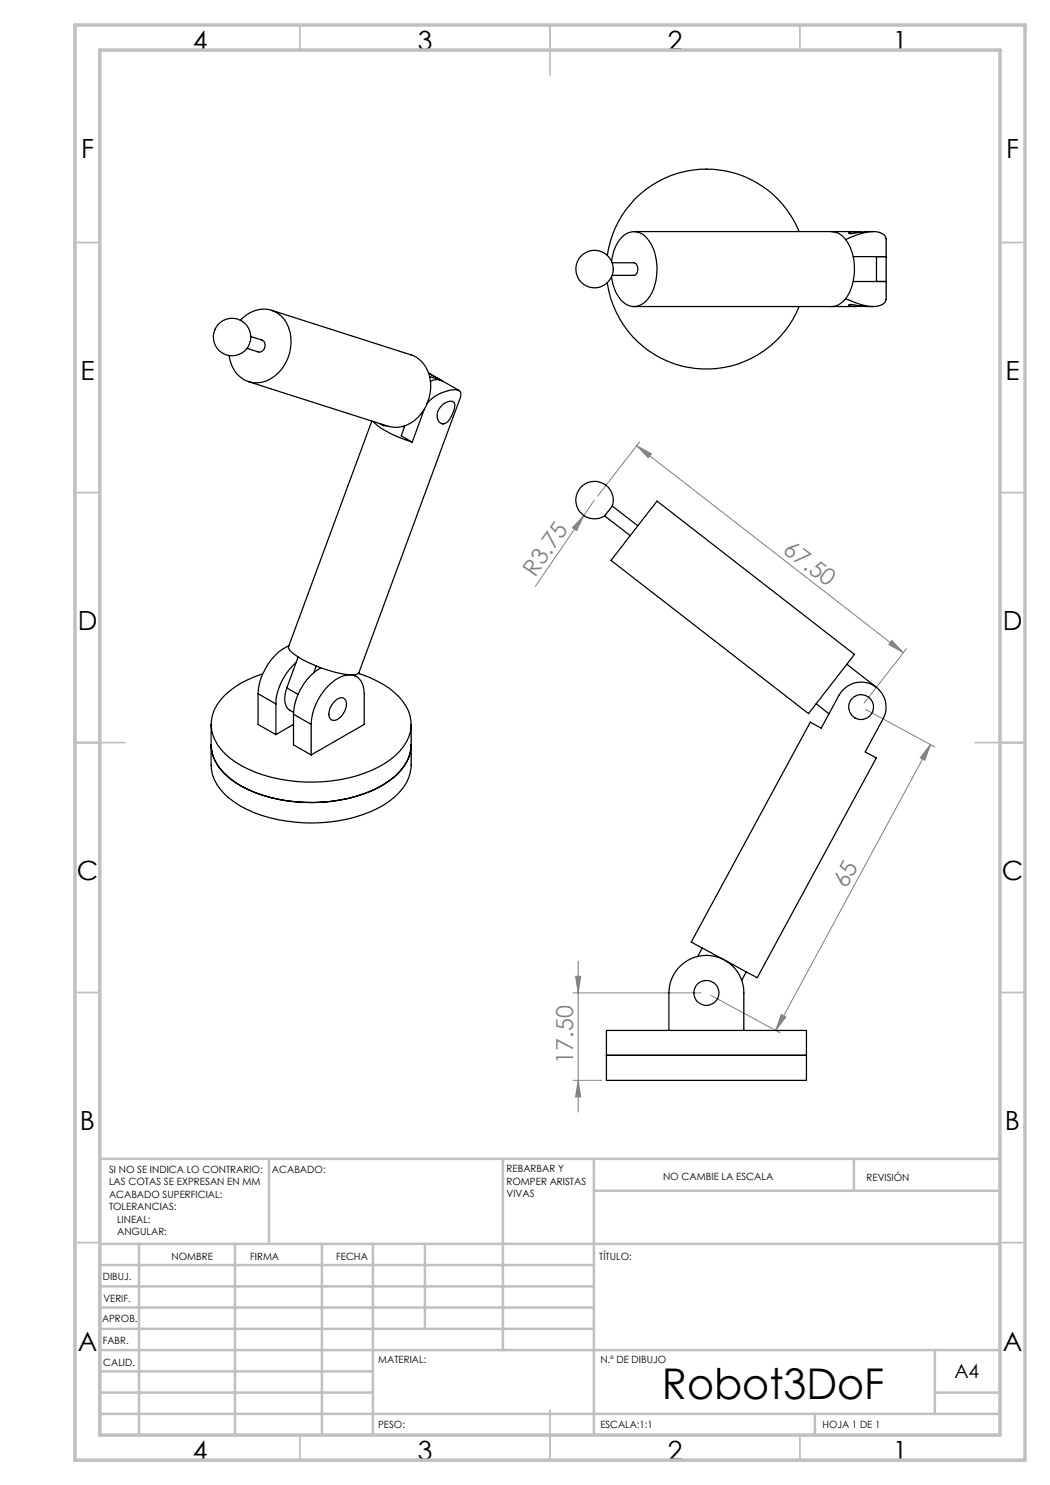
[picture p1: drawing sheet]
<svg xmlns="http://www.w3.org/2000/svg" width="210mm" height="297mm" viewBox="0 0 210 297" stroke-linecap="round" stroke-linejoin="round" font-family="sans-serif">
<g fill="none" stroke="#808080" stroke-width=".2">
<path d="M127.4 89.1l2.9 1.7-.7 .7zM127.4 89.1l53.3 41.4M128 88.3l-8.5 10.9M116.8 103.1l-1.5 3-.8-.6zM116.8 103.1l-9.7 14.2M118.9 100l-2.1 3.1M178.4 128.1l2.3 2.4-2.9-1.6zM181.3 129.7l-8.5 10.9M173.1 141.9l13.9 7.5M186.1 148.9l-1.1 3.1-1-.4zM186.1 148.9l-30.9 57.2M114.6 198.6h25.7"/>
<path d="M115.1 195.3h1l-.5 3.3zM115.6 192.2v30.2M142.2 199.1l13.8 7.4M114.6 216.1h5.7M115.6 216.1l.5 3.3h-1zM156.2 202.9l1 .5-2 2.7z"/>
</g>
<g fill="none" stroke="#c0c0c0" stroke-width=".35">
<path d="M60 5v5M110 5v10M160 5v5M15 48.5h5M200 48.5h5M15 98.5h5M200 98.5h5M15 148.5h10M195 148.5h10M15 198.5h5M200 198.5h5M15 248.5h5"/>
<path d="M200 248.5h5M60 287v5M110 282v10M160 287v5"/>
</g>
<g fill="none" stroke="#c0c0c0" stroke-width=".5">
<path d="M53.8 231.8v17M100.6 231.8v38.2M118.8 231.8v55.2M118.8 238.2h81.2M170.8 231.8v6.4M200 231.8h-180v55.2M20 248.8h180M20 257.3h98.8M20 253h98.8M27.8 248.8v38.2M47 248.8v38.2M64.4 248.8v38.2"/>
<path d="M74.6 248.8v38.2M85 248.8v17M20 265.8h98.8M20 261.5h98.8M20 278.5h54.6M20 274.3h54.6M20 270h180M187 278.5h13M187 270v12.8M20 282.8h180M163 282.8v4.2"/>
</g>
<path d="M15 5h190v287h-190zM20 10h180v277h-180z" fill="none" stroke="#c0c0c0" stroke-width=".7"/>
<g fill="#808080">
<path d="M116.8 103.1l-1.5 3-.8-.6z"/>
<path d="M178.4 128.1l2.3 2.4-2.9-1.6zM127.4 89.1l2.9 1.7-.7 .7z"/>
<path d="M156.2 202.9l1 .5-2 2.7zM186.1 148.9l-1.1 3.1-1-.4z"/>
<path d="M115.6 216.1l.5 3.3h-1zM115.1 195.3h1l-.5 3.3z"/>
</g>
<g fill="none" stroke="#000" stroke-width=".25">
<path d="M121.5 56.5a20 20 0 0 0 17.3 17.2 20 20 0 0 0 21-12.4M122.4 52.6h4.4a1.46 1.46 0 0 1 .3 2.4l-.2 .1h-4.5M126.8 46.3a4.5 4.5 0 0 0-3.8 3.2l-.7 2.7M126.8 46.3a4.3 4.3 0 0 1 3.7 3.2 11 11 0 0 1-.9 10.3 3.3 3.3 0 0 1-5.6 0 9.1 9.1 0 0 1-1.7-4.4M126.8 46.3h44.2M159.8 46.3a20 20 0 0 0-21-12.3 20 20 0 0 0-17.3 17.1M166.3 46.3a4.5 4.5 0 0 1 3.7 3.2 11 11 0 0 1-.9 10.3 3.6 3.6 0 0 1-2.8 1.5M169.1 59.7a13.6 13.6 0 0 0 6.2 1.6 1.82 1.82 0 0 0 1.9-1.4M170.6 56.3h4.7M170.6 51.3h4.7M171 46.3l-1.3 .3 .4 .1 2.9-.4h1.6M171 46.3l1.2 .1"/>
<path d="M175.3 56.3h1.9zM175.3 51.3h1.9zM175.3 51.3v5M177.2 47.7a2.24 2.24 0 0 0-2.5-1.4 16.3 16.3 0 0 0-5.6 1.6M177.2 47.7v12.2M48.1 64.1a5.6 5.6 0 0 1 8.7-.3 8.4 8.4 0 0 1-4.4 12.6 5.6 5.6 0 0 1-6.6-5.3M50.2 67.3l2.2 .7a1.27 1.27 0 0 1 .5 1.5 1.27 1.27 0 0 1-1.3 .9l-2.2-.7M54.3 62.1l27.9 8.9a6.6 6.6 0 0 1 3.8 7.6 7.8 7.8 0 0 1-6.6 6.9l-1.8-.2-27.9-9M85.7 74.6l6.1 3.5M85.7 74.6l2.4 1.4M85.9 75.3l2.2 .7M88.1 76l.3 .1a2.4 2.4 0 0 0-2.3 .2"/>
<path d="M126.8 61.3h44.2M171 61.3l-1.3-.3 .4-.1 2.1 .3 2.4 .1M172.2 61.2l-1.2 .1M74.7 84.3a18.3 18.3 0 0 0 7.7 4.1M76.1 84.8l.6 .3M76.7 85.1l.6 .1M76.8 85l-.1 .1M80.5 85.3h.4M81 85.2l-.7 2 2.1 1.2M84.8 81.9l-2.4 6.5M85.4 80.8a7.4 7.4 0 0 1 6.1-2.8 1.28 1.28 0 0 1 .4 2l-20.1 54.5a1.34 1.34 0 0 1-1.4 .5 23.7 23.7 0 0 1-12.4-4.9l-.3-.8 16.7-45.1M88.7 80.8a1.75 1.75 0 0 1 2.1-.3 3.8 3.8 0 0 1-.8 3.2 1.47 1.47 0 0 1-1.9 .9 2.46 2.46 0 0 1 .6-3.8z"/>
<path d="M120.9 103.2l5.1 3.9M122.4 101.2a3.8 3.8 0 0 0-3.5-4.9 3.8 3.8 0 0 0-3.6 4.8 3.8 3.8 0 0 0 5.6 2.1M122.4 101.2l-1.5 2M122.4 101.2l5.2 4M131.4 100.3l39.5 30.6-9.2 11.8-39.5-30.6zM51.6 138.7v6.2l3.6 2M51.6 138.7l3.6 2.1M57.4 137.6a4.2 4.2 0 0 0 .2 4.1l1.1 .8M57.4 137.6l2.2 1.3M57.8 129.1a11.5 11.5 0 0 0-6.2 9.6M59.2 132.5a12.1 12.1 0 0 0-4 8.3M59.6 131.4l-2.2 6.2"/>
<path d="M63.3 133.2l-.5 1.3M64.2 133.6a11.6 11.6 0 0 0-5.5 9.2M70.7 135l.6 .3M71.6 134.7a16.9 16.9 0 0 1 9.6 6.5 7.2 7.2 0 0 1-1.2 9 22.1 22.1 0 0 1-13.6 6 30 30 0 0 1-19.2-3.7 9.1 9.1 0 0 1-4.9-8.5 9.6 9.6 0 0 1 4.6-6.5 22.6 22.6 0 0 1 5.6-2.7M169.4 132.9l5.9 4.6M42.2 149a8.8 8.8 0 0 0 3.9 6.7 26 26 0 0 0 15 4.8 28.2 28.2 0 0 0 15.9-3.8 9.7 9.7 0 0 0 5.2-7.7 9.1 9.1 0 0 1-4.3 7.1 28.8 28.8 0 0 1-18.9 4.3 25.6 25.6 0 0 1-13.1-4.8 9 9 0 0 1-3.7-6.6zM42.2 144.9v8.1a9.3 9.3 0 0 0 4.8 7.5 28.4 28.4 0 0 0 17.3 4 25.1 25.1 0 0 0 14.7-5.1 8.6 8.6 0 0 0 3.2-6.4v-8.1M55.2 140.8v6.1M58.7 142.8v6.2l3.5 2M58.7 144.9l-3.5 2M58.7 142.8l3.5 2.1M62.2 144.9a11.6 11.6 0 0 1 5.7-9.4 3.1 3.1 0 0 1 4.4 .9l.5 1.5v.8v6.2l-10.6 6.1"/>
<path d="M62.2 144.9v6.1M67 140.2a1.51 1.51 0 0 1 2-.4 3.2 3.2 0 0 1-1.6 4.1 1.07 1.07 0 0 1-1.2 0 1.07 1.07 0 0 1-.4-1.1 3.7 3.7 0 0 1 1.2-2.6zM162.1 144.4l2.2 1.2 3.5-6.6a5 5 0 0 1 6.8-2 5 5 0 0 1 2 6.8l-3.6 6.6 2.3 1.2-23.9 43.9-13.1-7.1zM163.2 140.8l2.6 2M140.4 189.6l-.8 1.7M149.3 194.4l-1 1.6M121.3 211.1h40zM121.3 206.1h40v10h-40zM133.8 206.1v-7.5a7.5 7.5 0 0 1 7.5-7.5 7.5 7.5 0 0 1 7.5 7.5v7.5"/>
<circle cx="118.9" cy="53.8" r="3.7"/>
<circle cx="46.4" cy="67.4" r="3.7"/>
<circle cx="172.2" cy="141.4" r="2.5"/>
<circle cx="141.3" cy="198.6" r="2.49"/>
</g>
<text font-size="8.5" x="132.4" y="279.7">Robot3DoF</text>
<g font-size="5.3">
<text x="38.5" y="9.9">4</text>
<text x="83.5" y="9.9">3</text>
<text x="133.6" y="9.9">2</text>
<text x="178.6" y="9.9">1</text>
<text x="16.2" y="31.7">F</text>
<text x="201.2" y="31.7">F</text>
<text x="16.1" y="75.9">E</text>
<text x="201.1" y="75.9">E</text>
<text x="15.5" y="125.9">D</text>
<text x="200.5" y="125.9">D</text>
<text x="15.4" y="175.9">C</text>
<text x="200.4" y="175.9">C</text>
<text x="16" y="225.9">B</text>
<text x="201" y="225.9">B</text>
<text x="15.5" y="270.2">A</text>
<text x="200.5" y="270.2">A</text>
<text x="38.5" y="291.9">4</text>
<text x="83.5" y="291.9">3</text>
<text x="133.6" y="291.9">2</text>
<text x="178.6" y="291.9">1</text>
</g>
<g font-size="4.7" fill="#808080">
<text x="156.4" y="110.3" transform="rotate(38 156.4 110.3)">67.50</text>
<text x="107" y="115.6" transform="rotate(-56 107 115.6)">R3.75</text>
<text x="169.3" y="177.8" transform="rotate(-62 169.3 177.8)">65</text>
<text x="114.6" y="212.7" transform="rotate(-90 114.6 212.7)">17.50</text>
</g>
<text font-size="3.9" x="190.9" y="275.5">A4</text>
<g font-size="2">
<text x="21.8" y="234.6">SI NO SE INDICA LO CONTRARIO:</text>
<text x="21.8" y="237.1">LAS COTAS SE EXPRESAN EN MM</text>
<text x="21.8" y="239.6">ACABADO SUPERFICIAL:</text>
<text x="54.4" y="234.6">ACABADO:</text>
<text x="101.3" y="234.5">REBARBAR Y</text>
<text x="101.3" y="237">ROMPER ARISTAS</text>
<text x="101.3" y="239.5">VIVAS</text>
<text x="132.6" y="236">NO CAMBIE LA ESCALA</text>
<text x="173.3" y="236.2">REVISIÓN</text>
<text x="21.8" y="242.1">TOLERANCIAS:</text>
<text x="23.4" y="244.6">LINEAL:</text>
<text x="23.4" y="247.1">ANGULAR:</text>
<text x="34.3" y="252">NOMBRE</text>
<text x="50" y="251.9">FIRMA</text>
<text x="67.2" y="251.9">FECHA</text>
<text x="119.9" y="251.9">TÍTULO:</text>
<text x="20.6" y="256.1">DIBUJ.</text>
<text x="20.7" y="260.3">VERIF.</text>
<text x="20.4" y="264.4">APROB.</text>
<text x="20.5" y="268.8">FABR.</text>
<text x="20.7" y="273.1">CALID.</text>
<text x="75.6" y="272.5">MATERIAL:</text>
<text x="120.1" y="272.5">N.º DE DIBUJO</text>
<text x="75.6" y="285.5">PESO:</text>
<text x="120.1" y="285.6">ESCALA:1:1</text>
<text x="164.5" y="285.6">HOJA 1 DE 1</text>
</g>
</svg>
